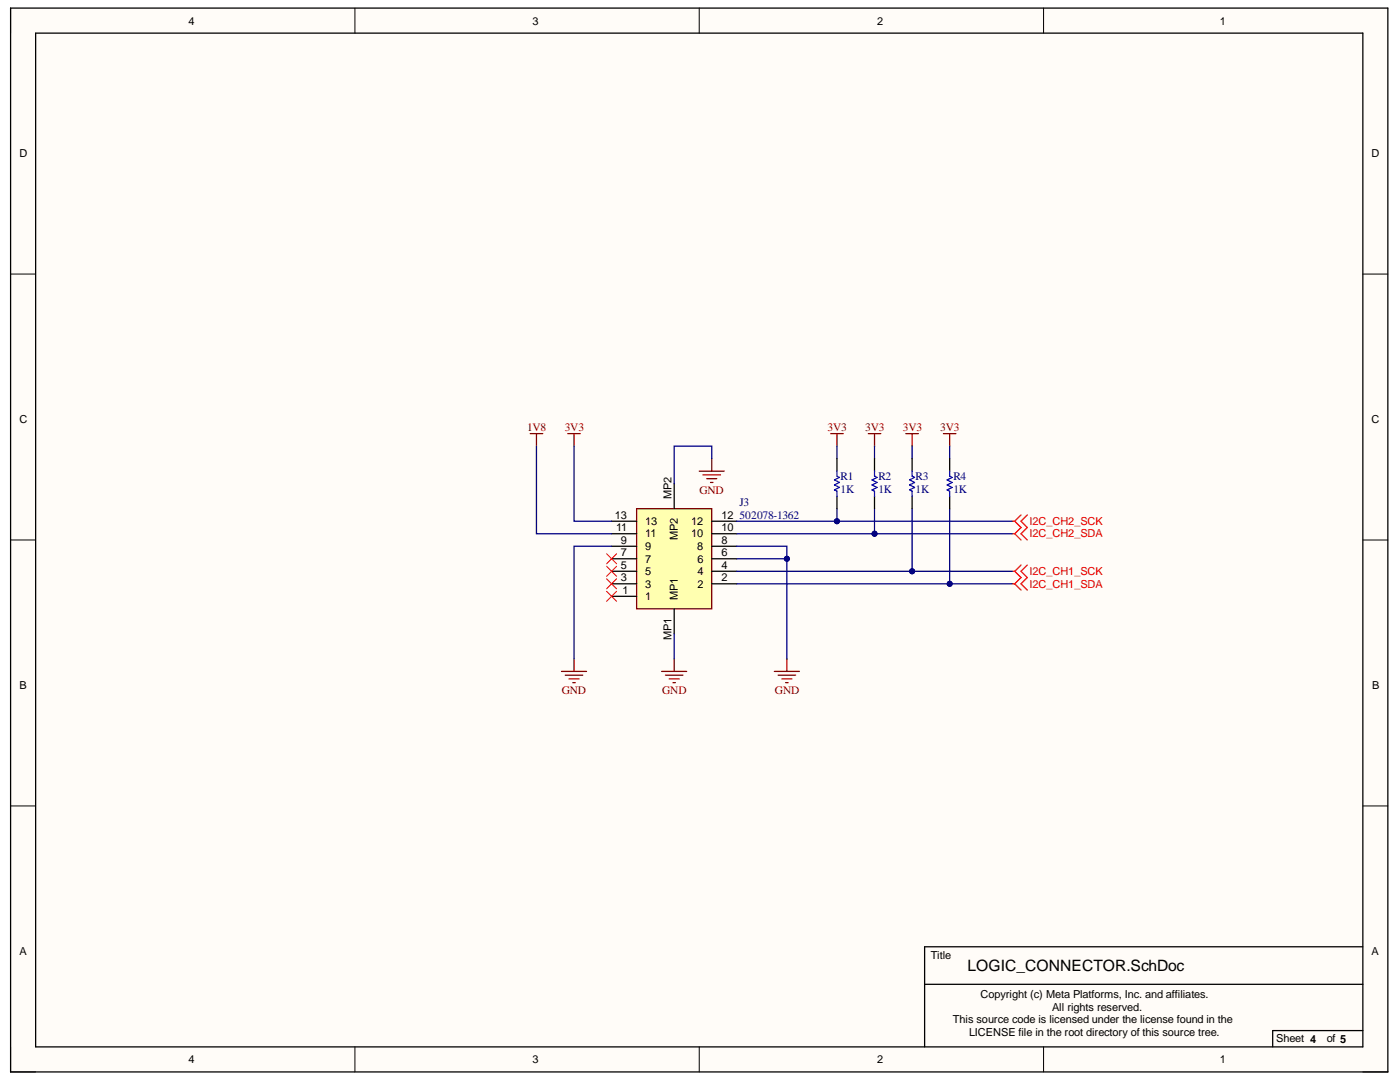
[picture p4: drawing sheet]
<svg xmlns="http://www.w3.org/2000/svg" width="279mm" height="216mm" viewBox="0 0 279 216" stroke-linecap="round" stroke-linejoin="round" font-family="sans-serif">
<g fill="#fffcf8">
<path d="M2.1 1.6h274.9v212.3h-274.9z" fill-rule="evenodd"/>
<path d="M7.1 6.6h264.9v202.3h-264.9z" fill-rule="evenodd"/>
</g>
<g fill="none" stroke="#000" stroke-width=".2">
<path d="M2.1 1.6v5M70.8 1.6v5M139.5 1.6v5M208.3 1.6v5M2.1 54.7h5M272 54.7h5M2.1 107.7h5M272 107.8h5M2.1 160.8h5M272 160.8h5M2.1 208.9v5h5M70.8 208.9v5"/>
<path d="M139.5 208.9v5M208.3 208.9v5M272 213.9h5"/>
</g>
<path d="M2.1 1.6h274.9v212.3h-274.9zM7.1 6.6h264.9v202.3h-264.9zM184.5 196.4h87.5M272 188.9h-87.5v20M272 205.6h-18v3.3" fill="none" stroke="#000" stroke-width=".25"/>
<path d="M113.3 86.5h2.5M114.6 86.5v2.5M112.1 134h5M112.8 134.7h3.5M113.6 135.5h2M114.3 136.2h.5M114.6 131.5v2.5" fill="none" stroke="#800000" stroke-width=".25"/>
<path d="M202 104h.5M202 106.5h.5M202.5 104l1.3 1.3-1.3 1.2M202.5 106.5l1.3 1.3M203.8 102.8l-1.3 1.2M205 102.8l-1.2 1.2 1.2 1.3-1.2 1.2 1.2 1.3" fill="none" stroke="#f00" stroke-width=".25"/>
<path d="M127.1 101.5h14.9v20h-14.9z" fill-rule="evenodd" fill="#ffffb0"/>
<g fill="none" stroke="#800000" stroke-width=".25">
<path d="M105.8 86.5h2.5M107.1 86.5v2.5M139.5 94h5M140.3 94.8h3.5M141 95.5h2M141.8 96.3h.5M142 91.5v2.5M165.8 86.5h2.5M167 86.5v2.5M173.3 86.5h2.5M174.5 86.5v2.5M180.8 86.5h2.5"/>
<path d="M182 86.5v2.5M188.3 86.5h2.5M189.5 86.5v2.5M127.1 101.5h14.9v20h-14.9zM132.1 134h5M132.8 134.7h3.5M133.6 135.5h1.9M134.3 136.2h.5M134.6 131.5v2.5M154.5 134h5M155.3 134.7h3.5M156 135.5h2"/>
<path d="M156.8 136.2h.5M157 131.5v2.5"/>
</g>
<g fill="none" stroke="#000" stroke-width=".25">
<path d="M134.6 96.5v5M122.1 119h5M122.1 116.5h5M122.1 114h5M122.1 111.5h5M122.1 109h5M122.1 106.5h5M122.1 104h5M142 116.5h5M142 114h5M142 111.5h5M142 109h5"/>
<path d="M142 106.5h5M142 104h5M134.6 121.5v5"/>
</g>
<path d="M202 114h.5M202 116.5h.5M202.5 114l1.3 1.2-1.3 1.3M202.5 116.5l1.3 1.2M203.8 112.8l-1.3 1.2M205 112.8l-1.2 1.2 1.2 1.2-1.2 1.3 1.2 1.2" fill="none" stroke="#f00" stroke-width=".25"/>
<path d="M167 89v2.5M174.5 89v2.5M182 89v2.5M189.5 89v2.5M167 101.5v2.5" fill="none" stroke="#000080" stroke-width=".25"/>
<circle cx="167" cy="104" r=".5" fill="#000080"/>
<circle cx="167" cy="104" r=".5" fill="none" stroke="#000080" stroke-width=".2"/>
<path d="M174.5 101.5v5" fill="none" stroke="#000080" stroke-width=".25"/>
<circle cx="174.5" cy="106.5" r=".5" fill="#000080"/>
<circle cx="174.5" cy="106.5" r=".5" fill="none" stroke="#000080" stroke-width=".2"/>
<path d="M189.5 101.5v15" fill="none" stroke="#000080" stroke-width=".25"/>
<circle cx="189.5" cy="116.5" r=".5" fill="#000080"/>
<circle cx="189.5" cy="116.5" r=".5" fill="none" stroke="#000080" stroke-width=".2"/>
<path d="M107.1 89v17.5h15M114.6 89v15h7.5M122.1 109h-7.5v22.5M147 104h55" fill="none" stroke="#000080" stroke-width=".25"/>
<circle cx="167" cy="104" r=".5" fill="#000080"/>
<circle cx="167" cy="104" r=".5" fill="none" stroke="#000080" stroke-width=".2"/>
<path d="M147 106.5h55" fill="none" stroke="#000080" stroke-width=".25"/>
<circle cx="174.5" cy="106.5" r=".5" fill="#000080"/>
<circle cx="174.5" cy="106.5" r=".5" fill="none" stroke="#000080" stroke-width=".2"/>
<path d="M147 109h10v2.5" fill="none" stroke="#000080" stroke-width=".25"/>
<circle cx="157" cy="111.5" r=".5" fill="#000080"/>
<circle cx="157" cy="111.5" r=".5" fill="none" stroke="#000080" stroke-width=".2"/>
<path d="M147 111.5h10v20" fill="none" stroke="#000080" stroke-width=".25"/>
<circle cx="157" cy="111.5" r=".5" fill="#000080"/>
<circle cx="157" cy="111.5" r=".5" fill="none" stroke="#000080" stroke-width=".2"/>
<path d="M182 101.5v12.5h-35" fill="none" stroke="#000080" stroke-width=".25"/>
<circle cx="182" cy="114" r=".5" fill="#000080"/>
<circle cx="182" cy="114" r=".5" fill="none" stroke="#000080" stroke-width=".2"/>
<path d="M182 114h20" fill="none" stroke="#000080" stroke-width=".25"/>
<circle cx="182" cy="114" r=".5" fill="#000080"/>
<circle cx="182" cy="114" r=".5" fill="none" stroke="#000080" stroke-width=".2"/>
<path d="M142 91.5v-2.5h-7.4v7.5M147 116.5h55M134.6 126.5v5" fill="none" stroke="#000080" stroke-width=".25"/>
<circle cx="189.5" cy="116.5" r=".5" fill="#000080"/>
<circle cx="189.5" cy="116.5" r=".5" fill="none" stroke="#000080" stroke-width=".2"/>
<path d="M167 91.5v2.5M167 99v2.5M174.5 91.5v2.5M174.5 99v2.5M182 91.5v2.5M182 99v2.5M189.5 91.5v2.5M189.5 99v2.5" fill="none" stroke="#000" stroke-width=".25"/>
<path d="M167 94v1l.5 .3-1 .5 1 .5-1 .5 1 .5-1 .5 .5 .2v1M174.5 94v1l.5 .3-1 .5 1 .5-1 .5 1 .5-1 .5 .5 .2v1M182 94v1l.5 .3-1 .5 1 .5-1 .5 1 .5-1 .5 .5 .2v1M189.5 94v1l.5 .3-1 .5 1 .5-1 .5 1 .5-1 .5 .5 .2v1" fill="none" stroke="#00f" stroke-width=".25"/>
<path d="M121.1 110.5l2 2M121.1 113l2 2M121.1 115.5l2 2M121.1 118l2 2M123.1 110.5l-2 2M123.1 113l-2 2M123.1 115.5l-2 2M123.1 118l-2 2" fill="none" stroke="#f00" stroke-width=".2"/>
<text font-size="3.1" x="193.1" y="193.8">LOGIC_CONNECTOR.SchDoc</text>
<g font-size="2.3" fill="#800000">
<text x="105.2" y="86">1V8</text>
<text x="112.7" y="86">3V3</text>
<text x="165.2" y="86">3V3</text>
<text x="172.7" y="86">3V3</text>
<text x="180.2" y="86">3V3</text>
<text x="187.6" y="86">3V3</text>
<text x="139.6" y="98.5">GND</text>
<text x="112.1" y="138.5">GND</text>
<text x="132.2" y="138.5">GND</text>
<text x="154.7" y="138.5">GND</text>
</g>
<g font-size="2.3" fill="#000080">
<text x="167.8" y="95.7">R1</text>
<text x="175.3" y="95.7">R2</text>
<text x="182.7" y="95.7">R3</text>
<text x="190.3" y="95.7">R4</text>
<text x="147.6" y="101">J3</text>
<text x="167.8" y="98.3">1K</text>
<text x="175.3" y="98.3">1K</text>
<text x="182.7" y="98.3">1K</text>
<text x="190.3" y="98.3">1K</text>
<text x="147.6" y="103.5">502078-1362</text>
</g>
<g font-size="2.2">
<text x="37.6" y="4.9">4</text>
<text x="106.3" y="4.9">3</text>
<text x="175" y="4.9">2</text>
<text x="243.5" y="4.9">1</text>
<text x="3.9" y="31.4">D</text>
<text x="273.7" y="31.4">D</text>
<text x="3.9" y="84.5">C</text>
<text x="273.7" y="84.5">C</text>
<text x="134" y="99.5" transform="rotate(-90 134 99.5)">MP2</text>
<text x="122.7" y="103.5">13</text>
<text x="123" y="106.1">11</text>
<text x="128.8" y="107.2">11</text>
<text x="128.8" y="104.8">13</text>
<text x="135.3" y="107.7" transform="rotate(-90 135.3 107.7)">MP2</text>
<text x="137.9" y="107.2">10</text>
<text x="137.9" y="104.8">12</text>
<text x="144" y="106.1">10</text>
<text x="144" y="103.5">12</text>
<text x="123.9" y="113.5">5</text>
<text x="123.9" y="111">7</text>
<text x="123.9" y="108.5">9</text>
<text x="128.8" y="112.3">7</text>
<text x="128.8" y="109.8">9</text>
<text x="139.1" y="109.8">8</text>
<text x="139.2" y="112.3">6</text>
<text x="144" y="113.5">4</text>
<text x="144" y="111">6</text>
<text x="144" y="108.5">8</text>
<text x="123.9" y="116">3</text>
<text x="124.2" y="118.5">1</text>
<text x="128.8" y="119.7">1</text>
<text x="128.8" y="117.3">3</text>
<text x="128.8" y="114.8">5</text>
<text x="135.3" y="119.7" transform="rotate(-90 135.3 119.7)">MP1</text>
<text x="139.2" y="117.3">2</text>
<text x="139.2" y="114.8">4</text>
<text x="144" y="116">2</text>
<text x="134" y="127.7" transform="rotate(-90 134 127.7)">MP1</text>
<text x="3.9" y="137.6">B</text>
<text x="273.8" y="137.6">B</text>
<text x="3.9" y="190.7">A</text>
<text x="185.8" y="191.4">Title</text>
<text x="273.7" y="190.7">A</text>
<text x="195.7" y="199.2">Copyright (c) Meta Platforms, Inc. and affiliates.</text>
<text x="210" y="201.6">All rights reserved.</text>
<text x="190.2" y="204.2">This source code is licensed under the license found in the</text>
<text x="193.4" y="206.6">LICENSE file in the root directory of this source tree.</text>
<text x="254.7" y="207.9">Sheet 4</text>
<text x="264.8" y="207.9">of 5</text>
<text x="37.6" y="212.1">4</text>
<text x="106.3" y="212.1">3</text>
<text x="175" y="212.1">2</text>
<text x="243.5" y="212.1">1</text>
</g>
<g font-size="2.2" fill="#f00">
<text x="205.5" y="104.8">I2C_CH2_SCK</text>
<text x="205.5" y="107.2">I2C_CH2_SDA</text>
<text x="205.5" y="114.8">I2C_CH1_SCK</text>
<text x="205.5" y="117.3">I2C_CH1_SDA</text>
</g>
</svg>
